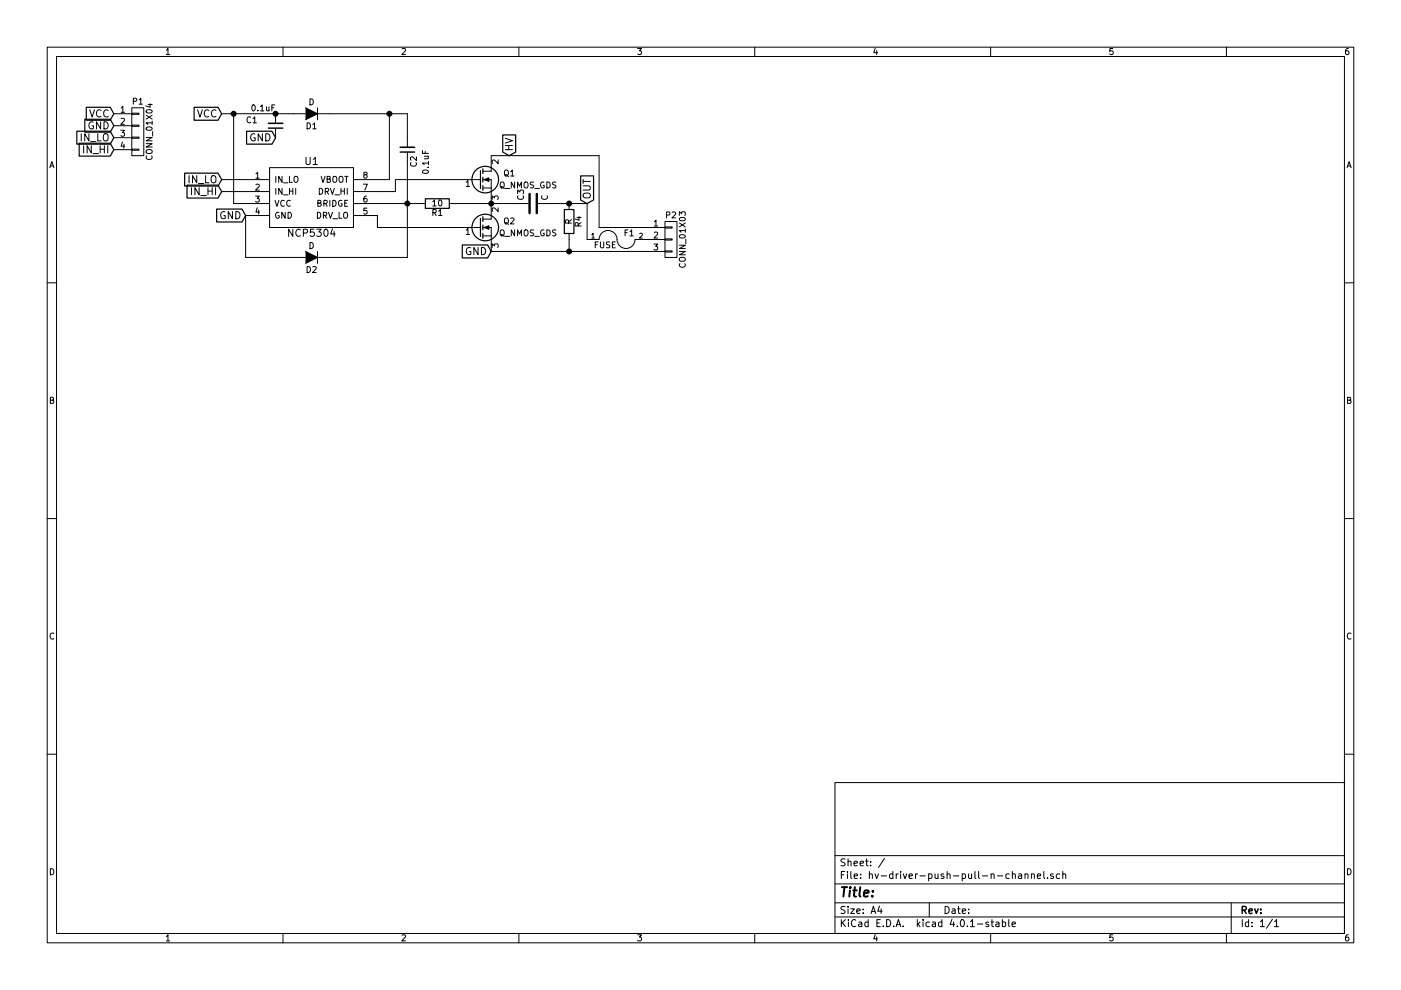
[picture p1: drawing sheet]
EESchema Schematic File Version 2
LIBS:power
LIBS:device
LIBS:transistors
LIBS:conn
LIBS:linear
LIBS:regul
LIBS:74xx
LIBS:cmos4000
LIBS:adc-dac
LIBS:memory
LIBS:xilinx
LIBS:microcontrollers
LIBS:dsp
LIBS:microchip
LIBS:analog_switches
LIBS:motorola
LIBS:texas
LIBS:intel
LIBS:audio
LIBS:interface
LIBS:digital-audio
LIBS:philips
LIBS:display
LIBS:cypress
LIBS:siliconi
LIBS:opto
LIBS:atmel
LIBS:contrib
LIBS:valves
LIBS:hv-driver-push-pull-n-channel-cache
EELAYER 25 0
EELAYER END
$Descr A4 11693 8268
encoding utf-8
Sheet 1 1
Title ""
Date ""
Rev ""
Comp ""
Comment1 ""
Comment2 ""
Comment3 ""
Comment4 ""
$EndDescr
Text GLabel 4100 2100 0    60   Input ~ 0
GND
$Comp
L NCP5304 U1
U 1 1
P 2600 1650
F 0 "U1" H 2600 1950 60  0000 C CNN
F 1 "NCP5304" H 2600 1350 60  0000 C CNN
F 2 "SMD_Packages:SOIC-8-N" H 2600 1650 60  0001 C CNN
F 3 "" H 2600 1650 60  0000 C CNN
	1    2600 1650
	1    0    0    -1  
$EndComp
$Comp
L C_Small C2
U 1 1
P 3400 1250
F 0 "C2" V 3350 1300 50  0000 L CNN
F 1 "0.1uF" V 3250 1250 50  0000 L CNN
F 2 "Capacitors_SMD:C_1210" H 3400 1250 50  0001 C CNN
F 3 "" H 3400 1250 50  0000 C CNN
	1    3400 1250
	-1   0    0    1   
$EndComp
$Comp
L D D1
U 1 1
P 2600 950
F 0 "D1" H 2600 1050 50  0000 C CNN
F 1 "D" H 2600 850 50  0000 C CNN
F 2 "Diodes_SMD:SMA_Standard" H 2600 950 50  0001 C CNN
F 3 "" H 2600 950 50  0000 C CNN
	1    2600 950 
	-1   0    0    1   
$EndComp
$Comp
L C_Small C1
U 1 1
P 2300 1050
F 0 "C1" H 2450 1000 50  0000 L CNN
F 1 "0.1uF" H 2300 900 50  0000 L CNN
F 2 "Capacitors_SMD:C_1206" H 2300 1050 50  0001 C CNN
F 3 "" H 2300 1050 50  0000 C CNN
	1    2300 1050
	-1   0    0    1   
$EndComp
Text GLabel 2300 1150 0    60   Input ~ 0
GND
Text GLabel 2050 1800 0    60   Input ~ 0
GND
Text GLabel 1850 950  0    60   Input ~ 0
VCC
Text GLabel 1850 1500 0    60   Input ~ 0
IN_LO
Text GLabel 1850 1600 0    60   Input ~ 0
IN_HI
Text GLabel 4250 1300 1    60   Input ~ 0
HV
Text GLabel 950  950  0    60   Input ~ 0
VCC
Text GLabel 950  1150 0    60   Input ~ 0
IN_LO
Text GLabel 950  1250 0    60   Input ~ 0
IN_HI
Text GLabel 950  1050 0    60   Input ~ 0
GND
$Comp
L D D2
U 1 1
P 2600 2150
F 0 "D2" H 2600 2250 50  0000 C CNN
F 1 "D" H 2600 2050 50  0000 C CNN
F 2 "Diodes_SMD:SMA_Standard" H 2600 2150 50  0001 C CNN
F 3 "" H 2600 2150 50  0000 C CNN
	1    2600 2150
	-1   0    0    1   
$EndComp
$Comp
L R R1
U 1 1
P 3650 1700
F 0 "R1" V 3730 1700 50  0000 C CNN
F 1 "10" V 3650 1700 50  0000 C CNN
F 2 "Resistors_SMD:R_1206" V 3580 1700 50  0001 C CNN
F 3 "" H 3650 1700 50  0000 C CNN
	1    3650 1700
	0    1    1    0   
$EndComp
Wire Wire Line
	3150 1800 3150 1900
Wire Wire Line
	2750 950  3400 950 
Wire Wire Line
	1850 950  2450 950 
Wire Wire Line
	2050 1700 1950 1700
Wire Wire Line
	1950 1700 1950 950 
Connection ~ 1950 950 
Wire Wire Line
	1850 1600 2050 1600
Wire Wire Line
	1850 1500 2050 1500
Connection ~ 2300 950 
Connection ~ 4100 1700
Wire Wire Line
	4100 2100 5400 2100
Wire Wire Line
	2450 2150 2050 2150
Wire Wire Line
	2050 2150 2050 1800
Wire Wire Line
	3400 2150 2750 2150
Wire Wire Line
	3400 1350 3400 2150
Connection ~ 3400 1700
Wire Wire Line
	3400 950  3400 1150
Wire Wire Line
	3150 1500 3250 1500
Wire Wire Line
	3250 1500 3250 950 
Connection ~ 3250 950 
$Comp
L CONN_01X04 P1
U 1 1
P 1150 1100
F 0 "P1" H 1150 1350 50  0000 C CNN
F 1 "CONN_01X04" V 1250 1100 50  0000 C CNN
F 2 "Pin_Headers:Pin_Header_Straight_1x04" H 1150 1100 50  0001 C CNN
F 3 "" H 1150 1100 50  0000 C CNN
	1    1150 1100
	1    0    0    -1  
$EndComp
$Comp
L CONN_01X03 P2
U 1 1
P 5600 2000
F 0 "P2" H 5600 2200 50  0000 C CNN
F 1 "CONN_01X03" V 5700 2000 50  0000 C CNN
F 2 "Pin_Headers:Pin_Header_Straight_1x03" H 5600 2000 50  0001 C CNN
F 3 "" H 5600 2000 50  0000 C CNN
	1    5600 2000
	1    0    0    -1  
$EndComp
Wire Wire Line
	4100 1300 5000 1300
Wire Wire Line
	5000 1300 5000 1900
Text GLabel 4900 1700 1    60   Input ~ 0
OUT
Wire Wire Line
	3500 1700 3150 1700
Wire Wire Line
	3150 1600 3300 1600
Wire Wire Line
	3300 1600 3300 1500
$Comp
L C C3
U 1 1
P 4450 1700
F 0 "C3" H 4475 1800 50  0000 L CNN
F 1 "C" H 4475 1600 50  0000 L CNN
F 2 "Capacitors_SMD:C_1210" H 4488 1550 50  0001 C CNN
F 3 "" H 4450 1700 50  0000 C CNN
	1    4450 1700
	0    -1   -1   0   
$EndComp
Wire Wire Line
	4300 1700 3800 1700
$Comp
L R R4
U 1 1
P 4750 1850
F 0 "R4" V 4830 1850 50  0000 C CNN
F 1 "R" V 4750 1850 50  0000 C CNN
F 2 "Resistors_SMD:R_1206" V 4680 1850 50  0001 C CNN
F 3 "" H 4750 1850 50  0000 C CNN
	1    4750 1850
	1    0    0    -1  
$EndComp
Wire Wire Line
	4600 1700 4900 1700
Wire Wire Line
	4750 2000 4750 2100
Connection ~ 4750 2100
Wire Wire Line
	4900 1700 4900 2000
Connection ~ 4750 1700
$Comp
L FUSE F1
U 1 1
P 5150 2000
F 0 "F1" H 5250 2050 50  0000 C CNN
F 1 "FUSE" H 5050 1950 50  0000 C CNN
F 2 "Resistors_ThroughHole:Resistor_Vertical_RM5mm" H 5150 2000 50  0001 C CNN
F 3 "" H 5150 2000 50  0000 C CNN
	1    5150 2000
	1    0    0    -1  
$EndComp
Wire Wire Line
	5000 1900 5400 1900
$Comp
L Q_NMOS_GDS Q1
U 1 1
P 4000 1500
F 0 "Q1" H 4300 1550 50  0000 R CNN
F 1 "Q_NMOS_GDS" H 4650 1450 50  0000 R CNN
F 2 "TO_SOT_Packages_THT:TO-220_Neutral123_Vertical" H 4200 1600 29  0001 C CNN
F 3 "" H 4000 1500 60  0000 C CNN
	1    4000 1500
	1    0    0    -1  
$EndComp
$Comp
L Q_NMOS_GDS Q2
U 1 1
P 4000 1900
F 0 "Q2" H 4300 1950 50  0000 R CNN
F 1 "Q_NMOS_GDS" H 4650 1850 50  0000 R CNN
F 2 "TO_SOT_Packages_THT:TO-220_Neutral123_Vertical" H 4200 2000 29  0001 C CNN
F 3 "" H 4000 1900 60  0000 C CNN
	1    4000 1900
	1    0    0    -1  
$EndComp
Wire Wire Line
	3300 1500 3800 1500
Wire Wire Line
	3150 1900 3800 1900
$EndSCHEMATC
